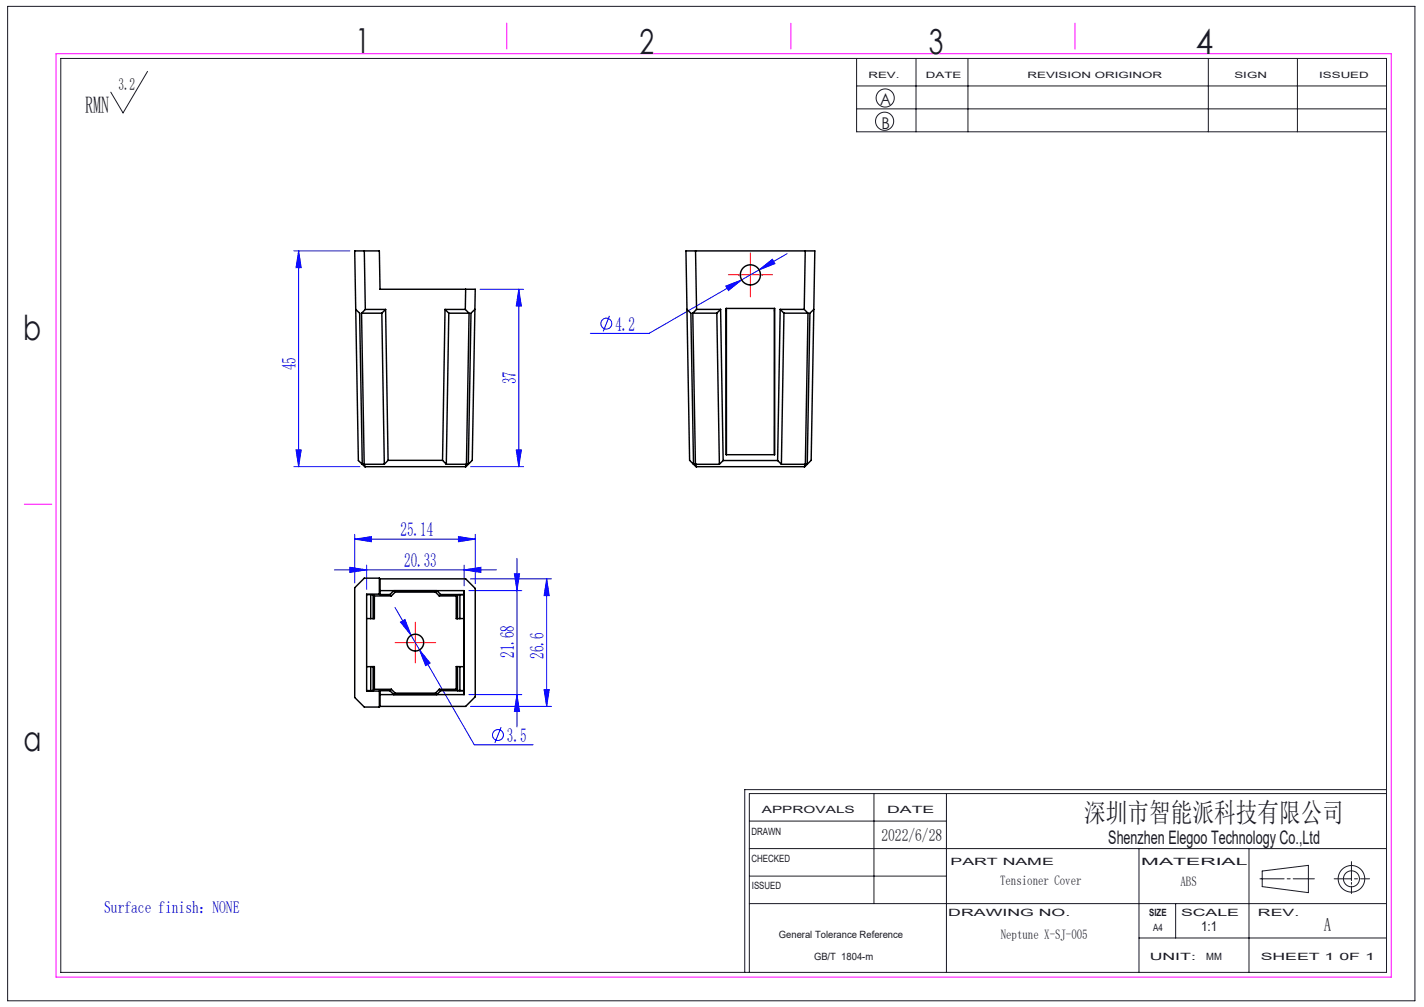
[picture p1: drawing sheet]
<svg xmlns="http://www.w3.org/2000/svg" width="297mm" height="210mm" viewBox="0 0 297 210" stroke-linecap="round" stroke-linejoin="round" font-family="sans-serif">
<g fill="none" stroke="#191924" stroke-width=".21">
<path d="M1.6 1.3h293.5v207.4h-293.5zM12.7 12.2h276.5v190.6h-276.5zM30.8 14.9l-5.1 8.6-2.6-4.3M178.7 12.2v15.3h110.5M178.7 17.9h110.5M191.1 12.2v15.3M201.9 12.2v15.3M252 12.2v15.3M270.6 12.2v15.3M178.7 22.7h110.5M156.3 177h132.9M156.3 171.2h41.1"/>
<path d="M182.3 165.5v22.9M197.4 165.5v37.3M237.6 177v25.8M260.5 177v25.8M281.9 179.7v4M289.2 165.5h-132.9v37.3M289.2 164.7h-133.9v38.1M156.3 188.4h132.9M156.3 182.7h41.1M237.6 195.6h51.6M245.2 188.4v7.2M262.8 183.3h5"/>
<path d="M263.3 181.6l9.6-1.1v5.7l-9.6-1.3zM268.5 183.3h.6M269.7 183.3h4.4M278.3 183.3h3.6M281.9 184v.4M281.9 184.8v1.5M282.5 183.3h.6M283.8 183.3h1.9"/>
<circle cx="184.5" cy="25.3" r="1.89"/>
<circle cx="184.6" cy="20.4" r="1.89"/>
<circle cx="281.9" cy="183.3" r="1.67"/>
<circle cx="281.9" cy="183.3" r="2.77"/>
</g>
<path d="M11.7 11.2h278.5v192.6h-278.5zM105.7 4.8v5.4M165 4.8v5.4M224.2 4.8v5.4M5.1 105.1h5.7" fill="none" stroke="#f0f" stroke-width=".21"/>
<g fill="none" stroke="#00f" stroke-width=".21">
<path d="M61.3 52.3h11.7M62.3 52.3v45M62.3 52.3l.5 3.5h-1.1zM151.4 59.7l3.3-1.3-2.8 2.2zM158.3 56.3l2.8-2.2 .5 .9zM158.3 56.3l-22.9 13.2h-12.3M164.2 52.9l-5.9 3.4M100.1 60.3h9.1M108.2 60.3v37M108.2 60.3l.5 3.5h-1zM127.1 65.9l-1.3 3.2M61.3 97.3h13.8"/>
<path d="M61.7 93.8h1.1l-.5 3.5zM98.2 97.3h11M107.7 93.8h1l-.5 3.5zM69.7 118.8h33.8M73 118.3l3.5 .5-3.5 .6zM74 112.4l3.5-.5v1.1zM74 111.4v10.2M74 112.4h25.1M76.5 117.8v5.1M95.6 111.9l3.5 .5-3.5 .6zM96.8 118.8l3.5-.5v1.1zM96.8 117.8v4.4"/>
<path d="M99.1 111.4v10.3M107.3 119.7h1.1l-.6 3.5zM107.8 116.4v35.2M82.4 126.7l16.5 28.6h12.3M83.5 129.7l1-.5 1.2 3.3zM87.5 135.5l2.2 2.8-.9 .5zM97.8 123.2h11M98.1 120.7h16.9M114 120.7v26.6M114 120.7l.6 3.5h-1.1zM97.8 144.9h11M98.1 147.3h16.9"/>
<path d="M104.5 151.7l-1.3 3.2M107.8 144.9l.6 3.5h-1.1zM113.5 143.8h1.1l-.6 3.5z"/>
<circle cx="126.5" cy="67.5" r="1.14"/>
<circle cx="103.9" cy="153.3" r="1.14"/>
</g>
<path d="M154 57.3h-2.1M156.5 54.8v-2.1M156.5 59.8v2.1M159 57.3h2.1M84.1 134h-1.7M86.6 131.5v-1.7M86.6 136.5v1.8M89.1 134h1.8" fill="none" stroke="#f00" stroke-width=".21" stroke-dasharray="30.5 1.3 1.3 1.3"/>
<path d="M154 57.3h5M156.5 54.8v5M84.1 134h5M86.6 131.5v5" fill="none" stroke="#f00" stroke-width=".21"/>
<g fill="#00f">
<path d="M83.5 129.7l2.2 2.8-1.2-3.3zM87.5 135.5l1.3 3.3 .9-.5zM158.3 56.3l3.3-1.3-.5-.9zM151.4 59.7l.5 .9 2.8-2.2z"/>
<path d="M73 118.3l3.5 .5-3.5 .6zM96.8 118.8l3.5-.5v1.1z"/>
<path d="M95.6 111.9l3.5 .5-3.5 .6zM74 112.4l3.5-.5v1.1z"/>
<path d="M62.3 52.3l.5 3.5h-1.1zM61.7 93.8h1.1l-.5 3.5zM108.2 60.3l.5 3.5h-1zM107.7 93.8h1l-.5 3.5zM114 120.7l.6 3.5h-1.1zM113.5 143.8h1.1l-.6 3.5zM107.3 119.7h1.1l-.6 3.5zM107.8 144.9l.6 3.5h-1.1z"/>
</g>
<g fill="none" stroke="#000" stroke-width=".3">
<path d="M76 52.3l.2 12.2M143.1 52.3h26.8l-.7 43.7-1.3 1.3h-22.7l-1.4-1.3zM145.1 52.3l.2 12.2M167.9 52.3l-.2 12.2M74.2 64.5l-.2-12.2h5.1l.2 8h19.8l-.1 4.2M74.2 64.5l.8 .8 .6 31.5M74.2 64.5l.5 31.5 1.4 1.3h21.1l1.3-1.3 .5-31.5M75.4 65.3l.6 31.5M75.4 65.3h4.2M76.2 64.5h4.2M76.2 64.5l-.8 .8M79.6 65.3l.6 31.5"/>
<path d="M80.4 64.5l.5 31.5M80.4 64.5l-.8 .8M92.8 64.5h4.2M92.8 64.5l-.5 31.5M92.8 64.5l.8 .8M93.6 65.3h4.2M93.6 65.3l-.5 31.5M97 64.5l.8 .8M97.1 60.3l-.1 4.2M97.8 65.3l-.5 31.5M99 64.5l-.8 .8-.5 31.5M143.3 64.5l.8 .8 .6 31.5h5.3"/>
<path d="M144.5 65.3h5M144.5 65.3l.5 31.5M145.3 64.5l-.8 .8M145.3 64.5h5M149.5 65.3l.5 31.5M150.3 64.5l.5 31.5M150.3 64.5l-.8 .8M151.4 64.3h10.2v30.5h-10.1zM151.5 64.3v30.5M161.5 64.3v30.5M162.7 64.5h5M162.7 64.5l-.5 31.5"/>
<path d="M162.7 64.5l.8 .8M163.5 65.3h5M163.5 65.3l-.5 31.5M167.7 64.5l.8 .8M168.5 65.3l-.5 31.5M169.7 64.5l-.8 .8-.5 31.5M75.6 96.8h.1M75.9 96.8l.3 .5M76 96.8h-.1M80.2 96.8h-4.6M80.9 96h11.4M80.9 96l-.7 .8"/>
<path d="M92.3 96l.8 .8M93.1 96.8h4.6M97.3 96.8h.1M97.3 96.8l-.3 .5M97.7 96.8h.1M145 96.8h.1M145 96.8l.3 .5M150.8 96h11.4M150.8 96l-.8 .8M162.2 96l.8 .8M163 96.8h5.4M168 96.8h.1"/>
<path d="M168 96.8l-.3 .5M168.4 96.8h.1M76.5 124h.8M76.5 139h1.6v4.7M77.3 124h.5M77.3 124v5M77.3 139v5M77.8 124l.3 .3M77.8 124v5M77.8 139v5M78.1 124.3h3.5M78.1 124.3v4.7h-1.6"/>
<path d="M79.1 120.6h-3.1l-2 2v22.9l2 2h3.1M79.1 120.6v3.3M79.1 123.9h-2.6v20.2h2.6M79.1 123.9l.2 .1M79.1 120.6l.2 .1M79.3 120.7v2.5M79.3 123.2v.8M79.3 120.7h17.8l2 2v22.6l-2 2h-17.8M79.3 123.2h17.5M79.3 124h2M81.3 124l.3 .3M82.4 123.5l-.3-.3-.8 .8"/>
<path d="M82.4 123.5l-.8 .8M82.4 123.5h8.4M90.8 123.5l.3-.3 .8 .8M90.8 123.5l.8 .8M91.6 124.3h3.6M91.9 124h4.9M91.9 124l-.3 .3M95.2 124.3v4.7h1.6M95.4 124h.5v5M95.4 124l-.2 .3M95.4 124v5M95.4 139v5"/>
<path d="M95.9 139v5h-.5M96.8 124v20M96.8 139h-1.6v4.7M96.8 124h.1M96.8 123.2v21.7M96.8 123.2v.8M76.5 144h.8M77.8 144h-.5M78.1 143.7l-.3 .3M78.1 143.7h3.5M79.1 144.1v3.4M79.3 144.9v2.4"/>
<path d="M79.3 147.3l-.2 .2M79.3 144.9h17.5M79.3 144v.9M79.3 144l-.2 .1M79.3 144h2M81.3 144l.8 .8 .3-.3M81.6 143.7l-.3 .3M81.6 143.7l.8 .8M82.4 144.5h8.4M91.6 143.7h3.6M91.6 143.7l-.8 .8M91.6 143.7l.3 .3"/>
<path d="M91.9 144h4.9M91.9 144l-.8 .8-.3-.3M95.2 143.7l.2 .3M96.8 144h.1M96.8 144v.9"/>
<circle cx="156.5" cy="57.3" r="2.1"/>
<circle cx="86.6" cy="134" r="1.75"/>
</g>
<g font-size="7.2" fill="#191924">
<text x="74.1" y="11">1</text>
<text x="133.4" y="11.2">2</text>
<text x="193.7" y="11.3">3</text>
<text x="249.4" y="11.3">4</text>
<text x="4.8" y="70.9">b</text>
<text x="4.9" y="156.5">a</text>
</g>
<text font-size="5.6" fill="#191924" x="226.2" y="171.5">深圳市智能派科技有限公司</text>
<text font-size="4.9" fill="#191924" x="17.8" y="23.5">RMN</text>
<g font-size="4.1" fill="#00f">
<text x="128.3" y="69">4.2</text>
<text x="61.7" y="77.2" transform="rotate(-90 61.7 77.2)">45</text>
<text x="107.6" y="80.2" transform="rotate(-90 107.6 80.2)">37</text>
<text x="83.6" y="111.9">25.14</text>
<text x="84.3" y="118.3">20.33</text>
<text x="107.2" y="137.2" transform="rotate(-90 107.2 137.2)">21.68</text>
<text x="113.4" y="137.4" transform="rotate(-90 113.4 137.4)">26.6</text>
<text x="105.7" y="154.7">3.5</text>
</g>
<g font-size="3.9" fill="#191924">
<text x="231.2" y="176">Shenzhen Elegoo Technology Co.,Ltd</text>
<text x="276.1" y="194.2">A</text>
</g>
<g font-size="3.5" fill="#191924">
<text x="24.7" y="18.7">3.2</text>
<text x="183.8" y="175.3">2022/6/28</text>
</g>
<text font-size="3.5" fill="#00f" x="21.7" y="190.4">Surface finish：NONE</text>
<g font-size="3.4" fill="#191924">
<text x="183.6" y="22">A</text>
<text x="183.8" y="27">B</text>
</g>
<g font-size="2.8" fill="#191924">
<text x="208.6" y="184.6">Tensioner Cover</text>
<text x="246.2" y="184.8">ABS</text>
<text x="208.7" y="195.7">Neptune X-SJ-005</text>
<text x="250.5" y="194.2">1:1</text>
</g>
<g font-size="2.1" fill="#191924">
<text x="158.9" y="169.5">APPROVALS</text>
<text x="185" y="169.5">DATE</text>
<text x="156.7" y="174.2">DRAWN</text>
<text x="156.7" y="179.7">CHECKED</text>
<text x="156.8" y="185.4">ISSUED</text>
<text x="198.2" y="180.4">PART NAME</text>
<text x="238" y="180.4">MATERIAL</text>
<text x="197.8" y="191">DRAWING NO.</text>
<text x="239.7" y="191">SIZE</text>
<text x="246.3" y="191">SCALE</text>
<text x="262.4" y="191">REV.</text>
<text x="162.4" y="195.6">General Tolerance Reference</text>
<text x="240.5" y="194.1">A4</text>
<text x="169.8" y="200.2">GB/T 1804-m</text>
<text x="239.8" y="200.2">UNIT:</text>
<text x="251.6" y="200.2">MM</text>
<text x="262.9" y="200.2">SHEET 1 0F 1</text>
</g>
<g font-size="1.8" fill="#191924">
<text x="181.1" y="16.3">REV.</text>
<text x="193.1" y="16.3">DATE</text>
<text x="214.3" y="16.3">REVISION ORIGINOR</text>
<text x="257.5" y="16.3">SIGN</text>
<text x="275.1" y="16.3">ISSUED</text>
</g>
</svg>
